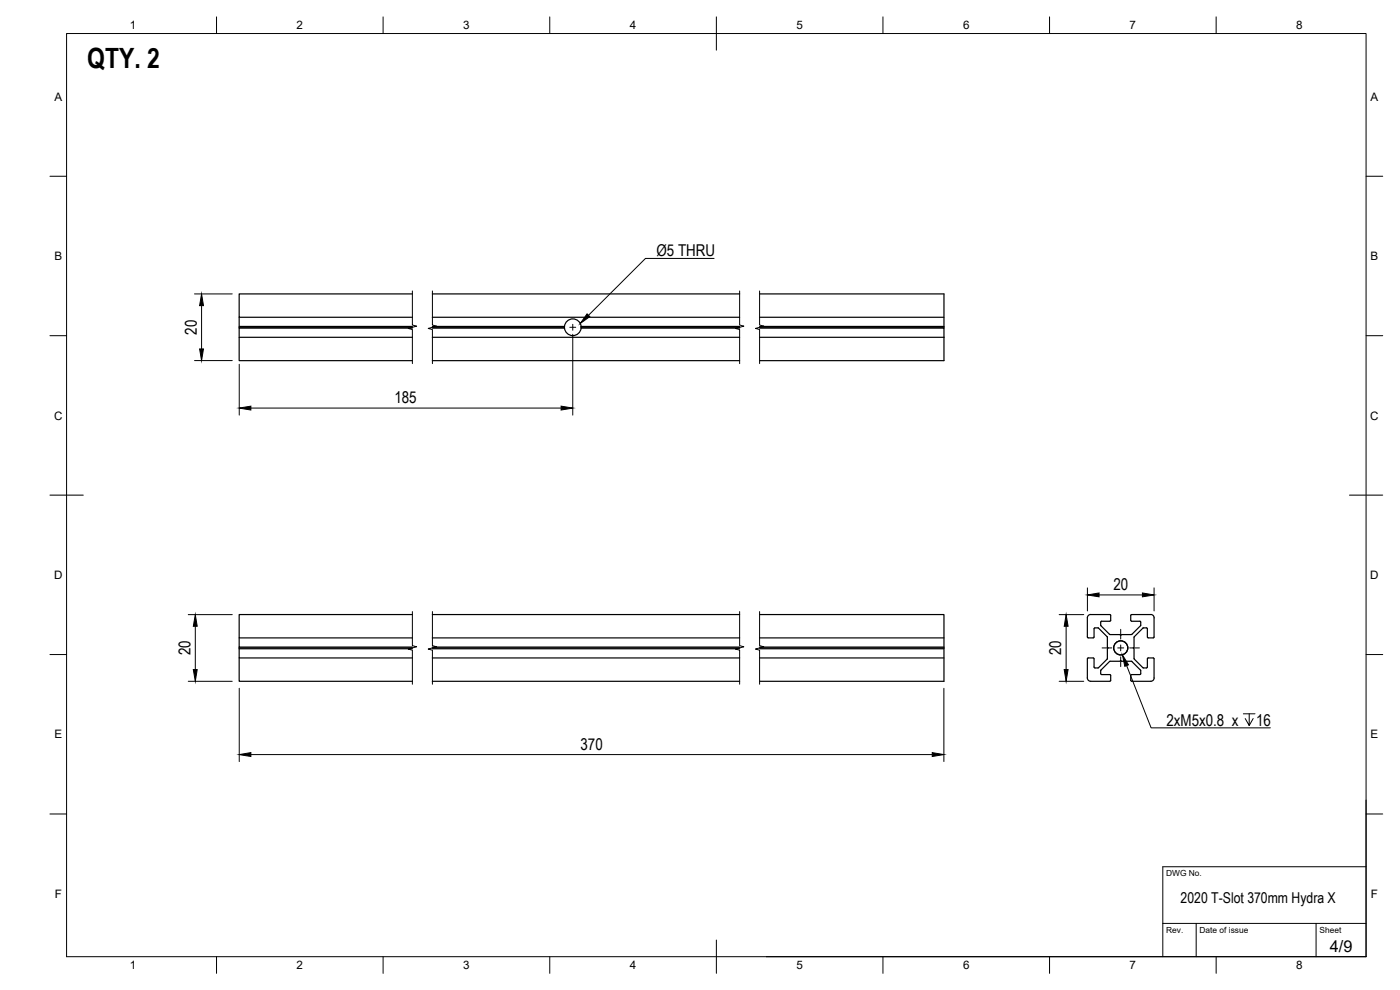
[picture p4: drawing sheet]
<svg xmlns="http://www.w3.org/2000/svg" width="420mm" height="297mm" viewBox="0 0 420 297" stroke-linecap="round" stroke-linejoin="round" font-family="sans-serif">
<!-- layer: Visible -->
<g fill="none" stroke="#000" stroke-width=".36">
<path d="M71.8 95.2v2.7M123.8 98.5h-52v2.7M123.8 98.2h-52v.3M123.8 97.9h-52v.3M123.8 88.2h-52v7h52M129.8 97.9h39.6M129.8 98.2h39.6M129.8 88.2h92.2M129.8 95.2h92.2M129.8 98.5h39.6M169.4 98.2v.2M169.4 97.9a2.51 2.51 0 0 1 2.5-2.2 2.51 2.51 0 0 1 2.5 2.2"/>
<path d="M169.4 98.4a2.51 2.51 0 0 0 2.5 2.3 2.51 2.51 0 0 0 2.5-2.3M169.4 97.9v.3M174.4 97.9h47.6M174.4 98.2h47.6M174.4 98.5h47.6M174.4 97.9v.5M228 98.5h55.3v2.7M228 88.2h55.3v10.3M228 97.9h55.3M228 98.2h55.3M228 95.2h55.3M123.8 101.2h-52v7h52"/>
<path d="M129.8 101.2h92.2M129.8 108.2h92.2M228 101.2h55.3M283.3 101.2v7h-55.3M71.8 191.4v2.7h52M71.8 194.1v.3h52M71.8 194.4v.3h52M71.8 194.7v2.7h52M71.8 197.4v7h52M123.8 184.4h-52v7h52M129.8 191.4h92.2M129.8 194.1h92.2"/>
<path d="M129.8 194.4h92.2M129.8 194.7h92.2M129.8 197.4h92.2M129.8 184.4h92.2M228 184.4h55.3v20h-55.3M228 191.4h55.3M228 194.1h55.3M228 194.4h55.3M228 194.7h55.3M228 197.4h55.3M326.3 197.7v5.7a1.01 1.01 0 0 0 1 1h5.8M326.3 197.7l.3-.3 1.7 .1v2.7l.3 .2h.9l2.8-2.6"/>
<path d="M327.3 184.4h5.8M327.3 184.4a1.01 1.01 0 0 0-1 1v5.7M328.3 191.1l-.2 .3h-1.5l-.3-.3M332.3 191l-2.6-2.5-1.1-.1-.2 .2-.1 2.5M332.3 191v3.1l.3 .3-.3 .3v3.1M333 190.3l.2 .1M333.1 186.4h-2.5l-.3 .2 .1 1.1 2.6 2.6M333.1 184.4l.2 .2v1.5l-.2 .3M333.1 190.4h3l.2 .3 .3-.3h2.9M339.5 198.4h-2.9l-.3-.3-.2 .3h-3l-2.7 2.6M339.5 198.4l2.8 2.6M339.7 190.3l-.2 .1"/>
<path d="M343 188.5l-2.6 2.6-.1 3-.2 .3 .2 .3 .1 3 2.6 2.6M343 188.5h1.3v2.6M344.3 197.7v2.6h-1.3M344.4 197.7l.2-.3h1.5l.3 .3v5.7M345.4 184.4l-6 .1v1.8l2.7 .1 .2 .3v1l-2.6 2.6M345.4 184.4a1.01 1.01 0 0 1 1 1M346.4 191.1l-.3 .3h-1.5l-.2-.3M346.4 185.4v5.7M129.8 204.4h92.2M330.4 201l-.1 1.1 .3 .3M330.6 202.4h2.5M333.1 202.4l.2 .2v1.6l-.2 .2"/>
<path d="M342.1 202.4l-2.7 .1v1.8l6 .1a1.01 1.01 0 0 0 1-1M342.3 201v1.1l-.2 .3"/>
<circle cx="336.3" cy="194.4" r="2.11"/>
<circle cx="336.3" cy="194.4" r="2.13"/>
</g>
<!-- layer: BORDER -->
<g fill="none" stroke="#000" stroke-width=".3">
<path d="M20 10.1h390v276.9h-390zM65 5.1v5M115 5.1v5M165 5.1v5M215 5.1v10M265 5.1v5M315 5.1v5M365 5.1v5M15 52.9h5M410 52.9h5M15 100.7h5M410 100.7h5"/>
<path d="M15 148.6h10M405 148.6h10M15 196.4h5M410 196.4h5M15 244.2h5M410 244.2h5M65 287v5M115 287v5M165 287v5M215 282.1v9.9M265 287v5M315 287v5"/>
<path d="M365 287v5"/>
</g>
<!-- layer: TITLEBLOCK -->
<path d="M410 240.1v46.9h-180M349 277.1h61M359 277.1v9.9M395 277.1v9.9M410 260.1h-61v26.9" fill="none" stroke="#000" stroke-width=".3"/>
<!-- layer: Break Lines -->
<path d="M123.8 87.3v10.2l1.2 .4-2.5 .6 1.3 .4v10.2M129.8 87.3v10.2l1.2 .4-2.5 .6 1.3 .4v10.2M222 87.3v10.2l1.2 .4-2.5 .6 1.3 .4v10.2M228 87.3v10.2l1.2 .4-2.5 .6 1.3 .4v10.2M123.8 183.5v10.2l1.2 .4-2.5 .6 1.3 .4v10.2M129.8 183.5v10.2l1.2 .4-2.5 .6 1.3 .4v10.2M222 183.5v10.2l1.2 .4-2.5 .6 1.3 .4v10.2M228 183.5v10.2l1.2 .4-2.5 .6 1.3 .4v10.2" fill="none" stroke="#000" stroke-width=".3"/>
<!-- layer: FD_Dimensions -->
<g fill="none" stroke="#000" stroke-width=".3">
<path d="M58.4 88.2h11.3M60.5 91.7v13M58.4 108.2h11.3M71.8 109.3v15.3M171.9 100.3v24.3M75.3 122.4h93.1M326.3 176.4v6.9M329.8 178.5h13.1M346.4 176.4v6.9M56.5 184.4h13.2M58.6 187.9v13M317.9 184.4h7.3"/>
<path d="M320 187.9v13M56.5 204.4h13.2M71.8 206.5v22M283.3 206.5v22M317.9 204.4h7.3M75.3 226.4h204.5"/>
</g>
<path d="M60.5 88.2l.6 3.5h-1.2zM59.9 104.7h1.2l-.6 3.5zM71.8 122.4l3.5-.5v1.1zM168.4 121.9l3.5 .5-3.5 .6zM326.3 178.5l3.5-.6v1.2zM342.9 177.9l3.5 .6-3.5 .6zM58.6 184.4l.6 3.5h-1.2zM320 184.4l.5 3.5h-1.1zM58 200.9h1.2l-.6 3.5zM319.4 200.9h1.1l-.5 3.5zM71.8 226.4l3.5-.6v1.2zM279.8 225.8l3.5 .6-3.5 .6z" fill="#000" stroke="#000" stroke-width=".3"/>
<!-- layer: Smart Centers -->
<path d="M171 98.2h1.8M171.9 97.3v1.8M330.8 194.4h2.9M335.4 194.4h1.8M336.3 188.8v2.9M336.3 193.5v1.8M336.3 197.1v2.9M339 194.4h2.9" fill="none" stroke="#000" stroke-width=".3"/>
<!-- layer: Leaders -->
<path d="M176.2 94.2l.8 .8-2.9 2.1z" fill="#000" stroke="#000" stroke-width=".3"/>
<path d="M214.3 77.5h-20.6l-17.1 17.1" fill="none" stroke="#000" stroke-width=".3"/>
<!-- layer: Hole Notes -->
<path d="M338.1 199.7l7.4 18.7h35.8M373.1 214.2h3.5M374.9 214.2v3.5l-1.2-2.1M376.1 215.6l-1.2 2.1" fill="none" stroke="#000" stroke-width=".3"/>
<path d="M336.8 196.5l1.9 3-1.1 .4z" fill="#000" stroke="#000" stroke-width=".3"/>
<text font-size="8.4" x="26.2" y="20.5">QTY. 2</text>
<g font-size="4.9">
<text x="197" y="76.8">Ø5 THRU</text>
<text x="59" y="100.4" transform="rotate(-90 59 100.4)">20</text>
<text x="118.4" y="121">185</text>
<text x="334.2" y="177">20</text>
<text x="57.1" y="196.6" transform="rotate(-90 57.1 196.6)">20</text>
<text x="318.5" y="196.6" transform="rotate(-90 318.5 196.6)">20</text>
<text x="350.1" y="217.7">2xM5x0.8 x</text>
<text x="377" y="217.7">16</text>
<text x="174.2" y="224.9">370</text>
<text x="399.1" y="285.7">4/9</text>
</g>
<text font-size="4.5" x="354.3" y="271">2020 T-Slot 370mm Hydra X</text>
<g font-size="3.5">
<text x="39" y="8.8">1</text>
<text x="89" y="8.8">2</text>
<text x="139" y="8.8">3</text>
<text x="189" y="8.8">4</text>
<text x="239" y="8.8">5</text>
<text x="289" y="8.8">6</text>
<text x="339" y="8.8">7</text>
<text x="389" y="8.8">8</text>
<text x="16.3" y="30.2">A</text>
<text x="411.3" y="30.2">A</text>
<text x="16.3" y="78">B</text>
<text x="411.3" y="78">B</text>
<text x="16.2" y="125.9">C</text>
<text x="411.2" y="125.9">C</text>
<text x="16.2" y="173.7">D</text>
<text x="411.2" y="173.7">D</text>
<text x="16.3" y="221.6">E</text>
<text x="411.3" y="221.6">E</text>
<text x="16.4" y="269.4">F</text>
<text x="411.4" y="269.4">F</text>
<text x="39" y="290.8">1</text>
<text x="89" y="290.8">2</text>
<text x="139" y="290.8">3</text>
<text x="189" y="290.8">4</text>
<text x="239" y="290.8">5</text>
<text x="289" y="290.8">6</text>
<text x="339" y="290.8">7</text>
<text x="389" y="290.8">8</text>
</g>
<g font-size="2.5">
<text x="350" y="262.9">DWG No.</text>
<text x="350" y="279.9">Rev.</text>
<text x="360" y="279.9">Date of issue</text>
<text x="396" y="279.9">Sheet</text>
</g>
</svg>
